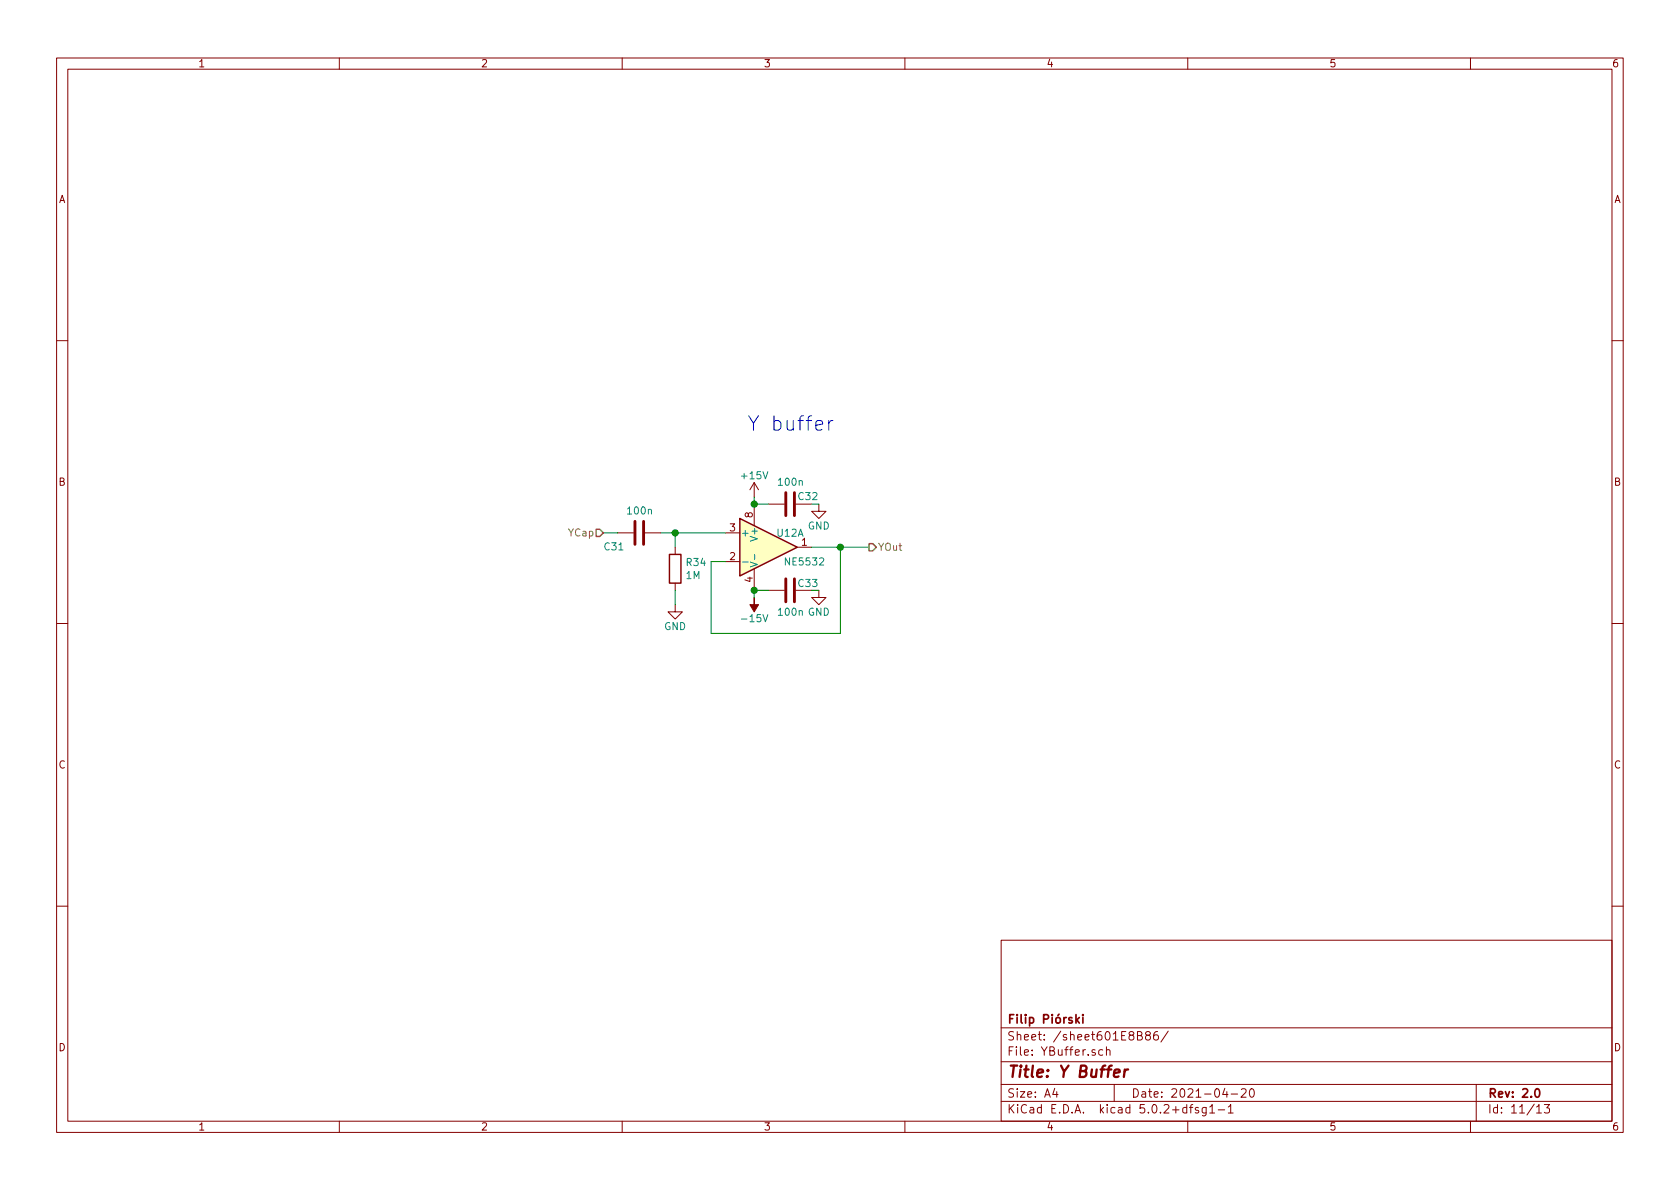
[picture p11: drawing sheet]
EESchema Schematic File Version 4
LIBS:XYgen-cache
EELAYER 26 0
EELAYER END
$Descr A4 11693 8268
encoding utf-8
Sheet 11 13
Title "Y Buffer"
Date "2021-04-20"
Rev "2.0"
Comp "Filip Piórski"
Comment1 ""
Comment2 ""
Comment3 ""
Comment4 ""
$EndDescr
$Comp
L Amplifier_Operational:NE5532 U?
U 1 1
P 5350 3800
AR Path="/60459AEE" Ref="U?"  Part="1" 
AR Path="/60451E79/60459AEE" Ref="U?"  Part="1" 
AR Path="/601DE80D/60451E79/60459AEE" Ref="U?"  Part="1" 
AR Path="/601E8CE3/60459AEE" Ref="U12"  Part="1" 
F 0 "U12" H 5500 3900 50  0000 C CNN
F 1 "NE5532" H 5600 3700 50  0000 C CNN
F 2 "Package_SO:SOIC-8_3.9x4.9mm_P1.27mm" H 5350 3800 50  0001 C CNN
F 3 "http://www.ti.com/lit/ds/symlink/ne5532.pdf" H 5350 3800 50  0001 C CNN
	1    5350 3800
	1    0    0    -1  
$EndComp
$Comp
L Amplifier_Operational:NE5532 U?
U 3 1
P 5350 3800
AR Path="/60459AF5" Ref="U?"  Part="3" 
AR Path="/60451E79/60459AF5" Ref="U?"  Part="3" 
AR Path="/601DE80D/60451E79/60459AF5" Ref="U?"  Part="3" 
AR Path="/601E8CE3/60459AF5" Ref="U12"  Part="3" 
F 0 "U12" H 5308 3846 50  0001 L CNN
F 1 "NE5532" H 5308 3800 50  0001 L CNN
F 2 "Package_SO:SOIC-8_3.9x4.9mm_P1.27mm" H 5350 3800 50  0001 C CNN
F 3 "http://www.ti.com/lit/ds/symlink/ne5532.pdf" H 5350 3800 50  0001 C CNN
	3    5350 3800
	1    0    0    -1  
$EndComp
$Comp
L power:+15V #PWR?
U 1 1
P 5250 3450
AR Path="/5FA4B51C/60459AFC" Ref="#PWR?"  Part="1" 
AR Path="/601DE80D/60459AFC" Ref="#PWR?"  Part="1" 
AR Path="/60459AFC" Ref="#PWR?"  Part="1" 
AR Path="/60451E79/60459AFC" Ref="#PWR?"  Part="1" 
AR Path="/601DE80D/60451E79/60459AFC" Ref="#PWR?"  Part="1" 
AR Path="/601E8CE3/60459AFC" Ref="#PWR097"  Part="1" 
F 0 "#PWR097" H 5250 3300 50  0001 C CNN
F 1 "+15V" H 5250 3600 50  0000 C CNN
F 2 "" H 5250 3450 50  0001 C CNN
F 3 "" H 5250 3450 50  0001 C CNN
	1    5250 3450
	-1   0    0    -1  
$EndComp
Wire Wire Line
	5250 3450 5250 3500
$Comp
L power:-15V #PWR?
U 1 1
P 5250 4150
AR Path="/5FA4B51C/60459B03" Ref="#PWR?"  Part="1" 
AR Path="/601DE80D/60459B03" Ref="#PWR?"  Part="1" 
AR Path="/60459B03" Ref="#PWR?"  Part="1" 
AR Path="/60451E79/60459B03" Ref="#PWR?"  Part="1" 
AR Path="/601DE80D/60451E79/60459B03" Ref="#PWR?"  Part="1" 
AR Path="/601E8CE3/60459B03" Ref="#PWR098"  Part="1" 
F 0 "#PWR098" H 5250 4250 50  0001 C CNN
F 1 "-15V" H 5250 4300 50  0000 C CNN
F 2 "" H 5250 4150 50  0001 C CNN
F 3 "" H 5250 4150 50  0001 C CNN
	1    5250 4150
	1    0    0    1   
$EndComp
Wire Wire Line
	5250 4100 5250 4150
$Comp
L Device:C C?
U 1 1
P 5500 3500
AR Path="/5FA4B51C/60459B0A" Ref="C?"  Part="1" 
AR Path="/601DE80D/60459B0A" Ref="C?"  Part="1" 
AR Path="/60459B0A" Ref="C?"  Part="1" 
AR Path="/60451E79/60459B0A" Ref="C?"  Part="1" 
AR Path="/601DE80D/60451E79/60459B0A" Ref="C?"  Part="1" 
AR Path="/601E8CE3/60459B0A" Ref="C32"  Part="1" 
F 0 "C32" V 5550 3300 50  0000 L CNN
F 1 "100n" V 5650 3400 50  0000 L CNN
F 2 "Capacitor_SMD:C_0805_2012Metric_Pad1.15x1.40mm_HandSolder" H 5538 3350 50  0001 C CNN
F 3 "~" H 5500 3500 50  0001 C CNN
	1    5500 3500
	0    -1   -1   0   
$EndComp
$Comp
L power:GND #PWR?
U 1 1
P 5700 3500
AR Path="/5FA4B51C/60459B11" Ref="#PWR?"  Part="1" 
AR Path="/601DE80D/60459B11" Ref="#PWR?"  Part="1" 
AR Path="/60459B11" Ref="#PWR?"  Part="1" 
AR Path="/60451E79/60459B11" Ref="#PWR?"  Part="1" 
AR Path="/601DE80D/60451E79/60459B11" Ref="#PWR?"  Part="1" 
AR Path="/601E8CE3/60459B11" Ref="#PWR099"  Part="1" 
F 0 "#PWR099" H 5700 3250 50  0001 C CNN
F 1 "GND" H 5700 3350 50  0000 C CNN
F 2 "" H 5700 3500 50  0001 C CNN
F 3 "" H 5700 3500 50  0001 C CNN
	1    5700 3500
	-1   0    0    -1  
$EndComp
Wire Wire Line
	5350 3500 5250 3500
Wire Wire Line
	5650 3500 5700 3500
$Comp
L Device:C C?
U 1 1
P 5500 4100
AR Path="/5FA4B51C/60459B19" Ref="C?"  Part="1" 
AR Path="/601DE80D/60459B19" Ref="C?"  Part="1" 
AR Path="/60459B19" Ref="C?"  Part="1" 
AR Path="/60451E79/60459B19" Ref="C?"  Part="1" 
AR Path="/601DE80D/60451E79/60459B19" Ref="C?"  Part="1" 
AR Path="/601E8CE3/60459B19" Ref="C33"  Part="1" 
F 0 "C33" V 5450 3900 50  0000 L CNN
F 1 "100n" V 5650 4000 50  0000 L CNN
F 2 "Capacitor_SMD:C_0805_2012Metric_Pad1.15x1.40mm_HandSolder" H 5538 3950 50  0001 C CNN
F 3 "~" H 5500 4100 50  0001 C CNN
	1    5500 4100
	0    -1   1    0   
$EndComp
$Comp
L power:GND #PWR?
U 1 1
P 5700 4100
AR Path="/5FA4B51C/60459B20" Ref="#PWR?"  Part="1" 
AR Path="/601DE80D/60459B20" Ref="#PWR?"  Part="1" 
AR Path="/60459B20" Ref="#PWR?"  Part="1" 
AR Path="/60451E79/60459B20" Ref="#PWR?"  Part="1" 
AR Path="/601DE80D/60451E79/60459B20" Ref="#PWR?"  Part="1" 
AR Path="/601E8CE3/60459B20" Ref="#PWR0100"  Part="1" 
F 0 "#PWR0100" H 5700 3850 50  0001 C CNN
F 1 "GND" H 5700 3950 50  0000 C CNN
F 2 "" H 5700 4100 50  0001 C CNN
F 3 "" H 5700 4100 50  0001 C CNN
	1    5700 4100
	-1   0    0    -1  
$EndComp
Wire Wire Line
	5350 4100 5250 4100
Wire Wire Line
	5700 4100 5650 4100
Connection ~ 5250 3500
Connection ~ 5250 4100
Wire Wire Line
	5650 3800 5850 3800
Wire Wire Line
	5050 3900 4950 3900
Wire Wire Line
	4950 3900 4950 4400
Wire Wire Line
	4950 4400 5850 4400
Wire Wire Line
	5850 4400 5850 3800
Wire Wire Line
	5050 3700 4700 3700
$Comp
L Device:R R?
U 1 1
P 4700 3950
AR Path="/60459B30" Ref="R?"  Part="1" 
AR Path="/60451E79/60459B30" Ref="R?"  Part="1" 
AR Path="/601DE80D/60451E79/60459B30" Ref="R?"  Part="1" 
AR Path="/601E8CE3/60459B30" Ref="R34"  Part="1" 
F 0 "R34" H 4630 3996 50  0000 R CNN
F 1 "1M" H 4630 3905 50  0000 R CNN
F 2 "Resistor_SMD:R_0805_2012Metric_Pad1.15x1.40mm_HandSolder" V 4630 3950 50  0001 C CNN
F 3 "~" H 4700 3950 50  0001 C CNN
	1    4700 3950
	-1   0    0    -1  
$EndComp
$Comp
L power:GND #PWR?
U 1 1
P 4700 4200
AR Path="/5FA4B51C/60459B37" Ref="#PWR?"  Part="1" 
AR Path="/601DE80D/60459B37" Ref="#PWR?"  Part="1" 
AR Path="/60459B37" Ref="#PWR?"  Part="1" 
AR Path="/60451E79/60459B37" Ref="#PWR?"  Part="1" 
AR Path="/601DE80D/60451E79/60459B37" Ref="#PWR?"  Part="1" 
AR Path="/601E8CE3/60459B37" Ref="#PWR096"  Part="1" 
F 0 "#PWR096" H 4700 3950 50  0001 C CNN
F 1 "GND" H 4700 4050 50  0000 C CNN
F 2 "" H 4700 4200 50  0001 C CNN
F 3 "" H 4700 4200 50  0001 C CNN
	1    4700 4200
	-1   0    0    -1  
$EndComp
Wire Wire Line
	4700 4200 4700 4100
Wire Wire Line
	4700 3800 4700 3700
$Comp
L Device:C C?
U 1 1
P 4450 3700
AR Path="/5FA4B51C/60459B3F" Ref="C?"  Part="1" 
AR Path="/601DE80D/60459B3F" Ref="C?"  Part="1" 
AR Path="/60459B3F" Ref="C?"  Part="1" 
AR Path="/60451E79/60459B3F" Ref="C?"  Part="1" 
AR Path="/601DE80D/60451E79/60459B3F" Ref="C?"  Part="1" 
AR Path="/601E8CE3/60459B3F" Ref="C31"  Part="1" 
F 0 "C31" V 4350 3800 50  0000 L CNN
F 1 "100n" V 4600 3600 50  0000 L CNN
F 2 "Capacitor_SMD:C_0805_2012Metric_Pad1.15x1.40mm_HandSolder" H 4488 3550 50  0001 C CNN
F 3 "~" H 4450 3700 50  0001 C CNN
	1    4450 3700
	0    -1   -1   0   
$EndComp
Wire Wire Line
	4600 3700 4700 3700
Connection ~ 4700 3700
Wire Wire Line
	4300 3700 4200 3700
Wire Wire Line
	5850 3800 6050 3800
Connection ~ 5850 3800
Text Notes 5200 3000 0    100  ~ 0
Y buffer
Text HLabel 6050 3800 2    50   Output ~ 0
YOut
Text HLabel 4200 3700 0    50   Input ~ 0
YCap
$EndSCHEMATC
